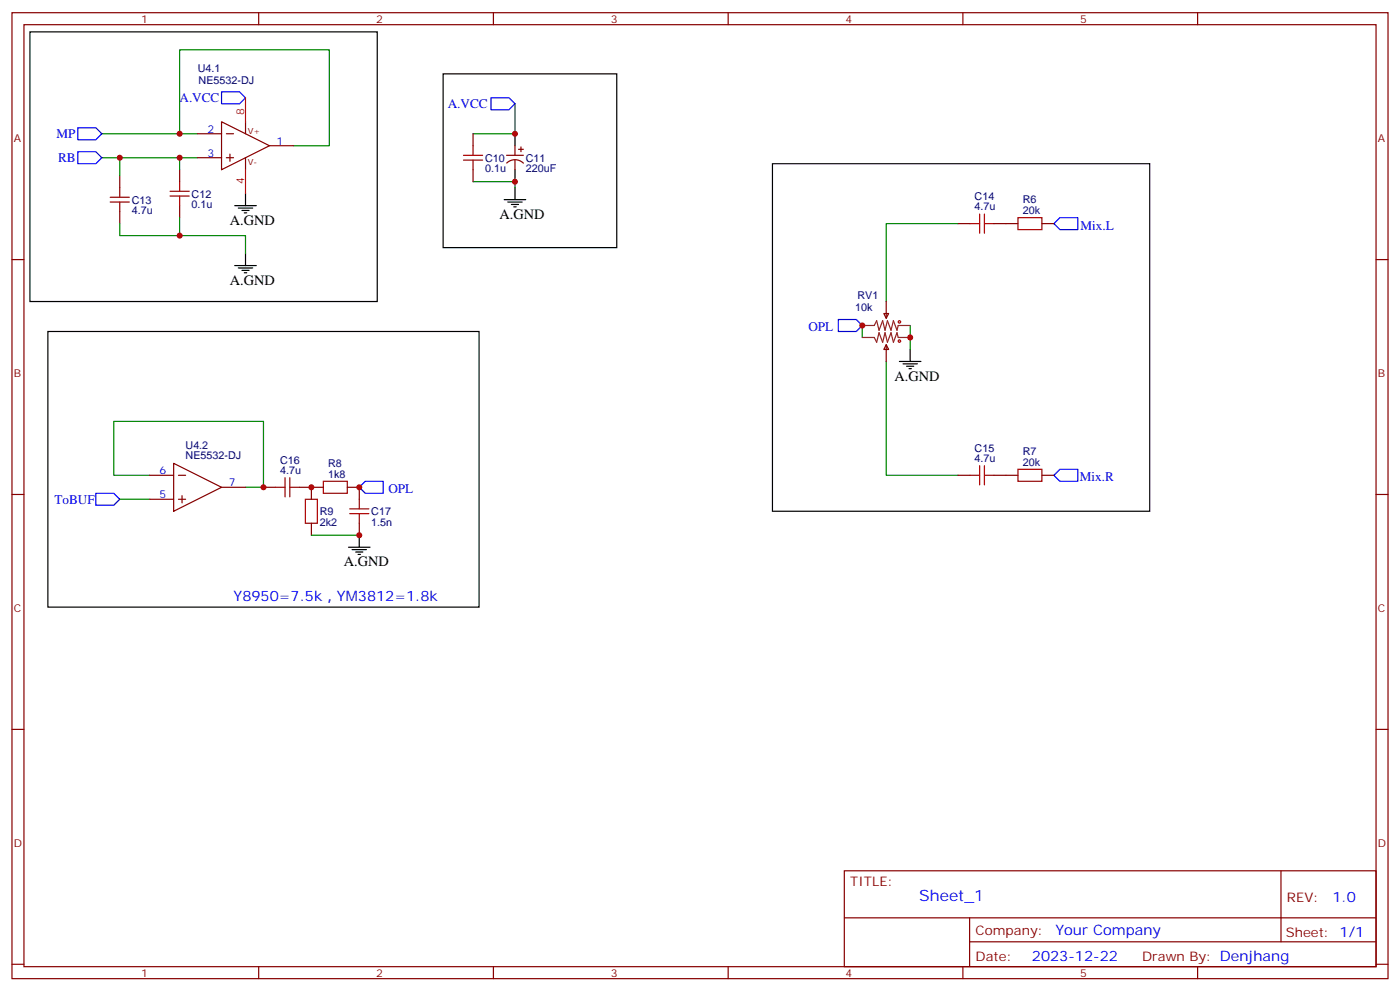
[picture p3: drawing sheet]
<svg xmlns="http://www.w3.org/2000/svg" width="412mm" height="292mm" viewBox="0 0 412 292" stroke-linecap="round" stroke-linejoin="round" font-family="sans-serif">
<g fill="none" stroke="#870000" stroke-width=".35">
<path d="M3.5 3.7h405.4v284.4h-405.4zM7.1 7.3h398.2v277.3h-398.2zM76.2 3.7v3.6M145.3 3.7v3.6M214.5 3.7v3.6M283.6 3.7v3.6M352.8 3.7v3.6M58.2 39.4h7.1M65.3 35.8l14.1 7.1-14.1 7.1zM66.7 39.4h2.1M72.3 35.8v3.6M139.3 39.4v3.5"/>
<path d="M35.3 51.7v3.5M52.9 50v3.5M58.2 46.4h7.1M66.7 46.4h2.1M67.7 45.4v2.1M72.3 46.4v3.6M79.4 42.9h7M139.3 50v3.5M149.2 45.7h5M149.3 48a3.5 3.5 0 0 1 4.9 0M151.7 42.9v2.8M151.7 47.1v2.9"/>
<path d="M152.8 44h1.4M153.5 43.3v1.4M3.5 76.4h3.6M35.3 62.3v3.5M52.9 60.5v3.6M282.2 65.8h3.6M292.8 65.8h7.1M306.9 65.8h3.5M405.3 76.4h3.6M260.3 92.3h1.5l-.7 1.4zM261.1 88.8v4.9M261.1 101.5l.7 1.4h-1.5z"/>
<path d="M261.1 101.5v4.9M44.1 139.9h7.1M51.2 136.4l14.1 7-14.1 7.1zM52.6 139.9h2.1M282.2 139.9h3.6M292.8 139.9h7.1M306.9 139.9h3.5M3.5 145.6h3.6M44.1 147h7.1M52.6 147h2.1M53.6 145.9v2.1M65.3 143.4h7"/>
<path d="M77.6 143.4h3.5M88.2 143.4h7M91.7 143.4v3.6M91.7 154v3.6M102.3 143.4h3.5v3.6M105.8 154v3.6M405.3 145.6h3.6M3.5 214.7h3.6M405.3 214.7h3.6M248.7 256.3h156.6v28.3h-156.6zM377.3 256.4v20.8M248.7 270.2h156.5"/>
<path d="M285.6 277.2h119.6M285.6 270.2v14.1M3.5 283.8h3.6M76.2 284.6v3.5M145.3 284.6v3.5M214.5 284.6v3.5M283.6 284.6v3.5M352.8 284.6v3.5M405.3 283.8h3.6"/>
</g>
<path d="M22.9 37.6h5.3l1.8 1.8-1.8 1.7h-5.3zM65.3 27h5.3l1.7 1.8-1.7 1.8h-5.3zM144.6 28.8h5.3l1.8 1.8-1.8 1.7h-5.3zM22.9 44.7h5.3l1.8 1.7-1.8 1.8h-5.3zM310.4 65.8l1.8-1.7h5.3v3.5h-5.3zM246.9 94.1h5.3l1.8 1.7-1.8 1.8h-5.3zM312.2 138.1h5.3v3.6h-5.3l-1.8-1.8zM28.2 145.2h5.3l1.8 1.8-1.8 1.7h-5.3zM107.6 141.7h5.3v3.5h-5.3l-1.8-1.8z" fill="none" stroke="#00f" stroke-width=".35"/>
<g fill="none" stroke="#000" stroke-width=".35">
<path d="M8.8 9.4h102.3v79.4h-102.3zM130.5 21.7h51.2v51.2h-51.2zM151.7 39.4v3.5M72.3 57v3.5M148.5 58.8h6.4M149.6 59.5h4.2M151.7 50v3.5M151.7 55.2v3.6M69.1 60.5h6.4M69.1 78.2h6.4M70.2 61.2h4.2M70.2 78.9h4.2"/>
<path d="M71.3 61.9h2.1M71.3 79.6h2.1M72 62.7h.7M72.3 74.6v3.6M150.6 60.2h2.2M151.3 60.9h.7M14.1 97.6h127v81.1h-127zM72 80.3h.7M264.9 106.4h6.4M266 107.1h4.2M267.1 107.8h2.1M267.8 108.5h.7"/>
<path d="M268.1 102.9v3.5M105.8 157.6v3.5M102.7 161.1h6.3M103.7 161.8h4.2M104.8 162.5h2.1M105.5 163.2h.7"/>
</g>
<g fill="none" stroke="#008700" stroke-width=".35">
<path d="M30 39.4h28.2M52.9 39.4v-24.7h44.1v28.2h-10.6M151.7 30.6v8.8h-12.4M30 46.4h28.2M35.3 46.4v5.3M52.9 46.4v3.6M139.3 53.5h12.4v1.7M52.9 64.1v5.3h-17.6v-3.6M52.9 69.4h19.4v5.2M282.2 65.8h-21.1v23M254 95.8v3.5M268.1 95.8v7.1"/>
<path d="M261.1 106.4v33.5h21.1M44.1 139.9h-10.6v-15.9h44.1v19.4h-5.3M35.3 147h8.8M91.7 157.6h14.1"/>
</g>
<g fill="none" stroke="#a10000" stroke-width=".35">
<path d="M32.5 58.1h5.6M32.5 59.5h5.6M35.3 55.2v2.9M35.3 59.5v2.8M50.1 57.7h5.6M50.1 56.3h5.6M52.9 53.5v2.8M52.9 57.7v2.8M136.5 47.1h5.7M136.5 45.7h5.7M139.3 42.9v2.8M139.3 47.1v2.9"/>
<path d="M285.8 65.8h2.8M288.6 63v5.7M290 63v5.7M290 65.8h2.8M299.9 64.1h7v3.5h-7zM285.8 139.9h2.8M288.6 137.1v5.6M290 139.9h2.8M290 137.1v5.6M299.9 138.1h7v3.6h-7zM81.1 143.4h2.9M84 140.6v5.7"/>
<path d="M85.4 143.4h2.8M85.4 140.6v5.7M90 147h3.5v7h-3.5zM95.2 141.7h7.1v3.5h-7.1zM103 151.2h5.7M103 149.8h5.7M105.8 147v2.8M105.8 151.2v2.8"/>
<circle cx="264.9" cy="94.8" r=".35"/>
<circle cx="264.9" cy="100.4" r=".35"/>
</g>
<path d="M72.3 28.8v7M72.3 50v7" fill="none" stroke="#f00" stroke-width=".35"/>
<path d="M254 95.8h3.5l.7-1.4 .7 2.8 1.1-2.8 .7 2.8 .7-2.8 1.1 2.8 .7-2.8 1 2.8 .4-1.4h3.5M254 99.3h3.5l.7 1.5 .7-2.9 1.1 2.9 .7-2.9 .7 2.9 1.1-2.9 .7 2.9 1-2.9 .4 1.4h3.5" fill="none" stroke="#8c2424" stroke-width=".35"/>
<g fill="#c00">
<circle cx="52.9" cy="39.4" r=".88"/>
<circle cx="35.3" cy="46.4" r=".88"/>
<circle cx="52.9" cy="46.4" r=".88"/>
<circle cx="52.9" cy="69.4" r=".88"/>
<circle cx="151.7" cy="53.5" r=".88"/>
<circle cx="151.7" cy="39.4" r=".88"/>
<circle cx="105.8" cy="143.4" r=".88"/>
<circle cx="77.6" cy="143.4" r=".88"/>
<circle cx="91.7" cy="143.4" r=".88"/>
<circle cx="105.8" cy="157.6" r=".88"/>
<circle cx="254" cy="95.8" r=".88"/>
<circle cx="268.1" cy="99.3" r=".88"/>
</g>
<path d="M227.5 48.2h111.2v102.3h-111.2z" fill="none" stroke="#000" stroke-width=".35"/>
<text font-size="4.6" fill="#00f" x="270.8" y="265.4">Sheet_1</text>
<g font-size="4.2">
<text x="147.1" y="64.4">A.GND</text>
<text x="67.7" y="66.2">A.GND</text>
<text x="67.7" y="83.8">A.GND</text>
<text x="263.5" y="112">A.GND</text>
<text x="101.2" y="166.7">A.GND</text>
</g>
<g font-size="4.2" fill="#00f">
<text x="68.8" y="177">Y8950=7.5k，YM3812=1.8k</text>
<text x="392.5" y="265.6">1.0</text>
<text x="310.9" y="275.2">Your Company</text>
<text x="304" y="283">2023-12-22</text>
</g>
<g font-size="3.9" fill="#00f">
<text x="52.9" y="30">A.VCC</text>
<text x="131.9" y="31.8">A.VCC</text>
<text x="16.6" y="40.6">MP</text>
<text x="17.1" y="47.7">RB</text>
<text x="318.3" y="67.6">Mix.L</text>
<text x="238.1" y="97.6">OPL</text>
<text x="318.1" y="141.7">Mix.R</text>
<text x="16" y="148.2">ToBUF</text>
<text x="114.4" y="145.2">OPL</text>
</g>
<g font-size="3.9" fill="#800">
<text x="250.5" y="260.9">TITLE:</text>
<text x="379.1" y="265.6">REV:</text>
<text x="287.4" y="275.1">Company:</text>
<text x="378.7" y="275.7">Sheet: 1/1</text>
<text x="287.4" y="282.8">Date:</text>
<text x="336.4" y="282.9">Drawn By: Denjhang</text>
</g>
<g font-size="3.2" fill="#800">
<text x="41.6" y="6.7">1</text>
<text x="110.8" y="6.7">2</text>
<text x="179.9" y="6.7">3</text>
<text x="249.1" y="6.7">4</text>
<text x="318.2" y="6.7">5</text>
<text x="4.1" y="41.8">A</text>
<text x="405.9" y="41.8">A</text>
<text x="4.1" y="111">B</text>
<text x="405.9" y="111">B</text>
<text x="4.1" y="180.1">C</text>
<text x="405.9" y="180.1">C</text>
<text x="4.1" y="249.3">D</text>
<text x="405.9" y="249.3">D</text>
<text x="41.6" y="287.5">1</text>
<text x="110.8" y="287.5">2</text>
<text x="179.9" y="287.5">3</text>
<text x="249.1" y="287.5">4</text>
<text x="318.2" y="287.5">5</text>
</g>
<g font-size="3.2" fill="#000080">
<text x="58.3" y="21.1">U4.1</text>
<text x="58.5" y="24.7">NE5532-DJ</text>
<text x="142.9" y="47.6">C10</text>
<text x="154.9" y="47.6">C11</text>
<text x="142.9" y="50.7">0.1u</text>
<text x="154.9" y="50.7">220uF</text>
<text x="38.8" y="59.9">C13</text>
<text x="56.4" y="58.1">C12</text>
<text x="287.1" y="58.9">C14</text>
<text x="301.3" y="59.8">R6</text>
<text x="38.8" y="63.1">4.7u</text>
<text x="56.4" y="61.4">0.1u</text>
<text x="287.1" y="61.9">4.7u</text>
<text x="301.3" y="63">20k</text>
<text x="252.6" y="88.1">RV1</text>
<text x="251.9" y="91.7">10k</text>
<text x="54.7" y="135.1">NE5532-DJ</text>
<text x="54.7" y="132.1">U4.2</text>
<text x="82.5" y="136.5">C16</text>
<text x="96.7" y="137.5">R8</text>
<text x="287.1" y="136">4.7u</text>
<text x="287.1" y="133">C15</text>
<text x="301.3" y="137.1">20k</text>
<text x="301.3" y="133.9">R7</text>
<text x="82.5" y="139.6">4.7u</text>
<text x="96.7" y="140.6">1k8</text>
<text x="94.2" y="154.8">2k2</text>
<text x="94.2" y="151.6">R9</text>
<text x="109.4" y="154.8">1.5n</text>
<text x="109.4" y="151.7">C17</text>
</g>
<g font-size="3.2" fill="#f00">
<text x="72" y="33.7" transform="rotate(-90 72 33.7)">8</text>
<text x="72" y="54.1" transform="rotate(-90 72 54.1)">4</text>
</g>
<g font-size="3.2" fill="#00f">
<text x="61.1" y="39">2</text>
<text x="61.1" y="46.1">3</text>
<text x="81.5" y="42.5">1</text>
<text x="47" y="139.6">6</text>
<text x="67.4" y="143.1">7</text>
<text x="47" y="146.6">5</text>
</g>
<g font-size="2.5" fill="#800">
<text x="73" y="39.4">V+</text>
<text x="73" y="48.5">V-</text>
</g>
</svg>
